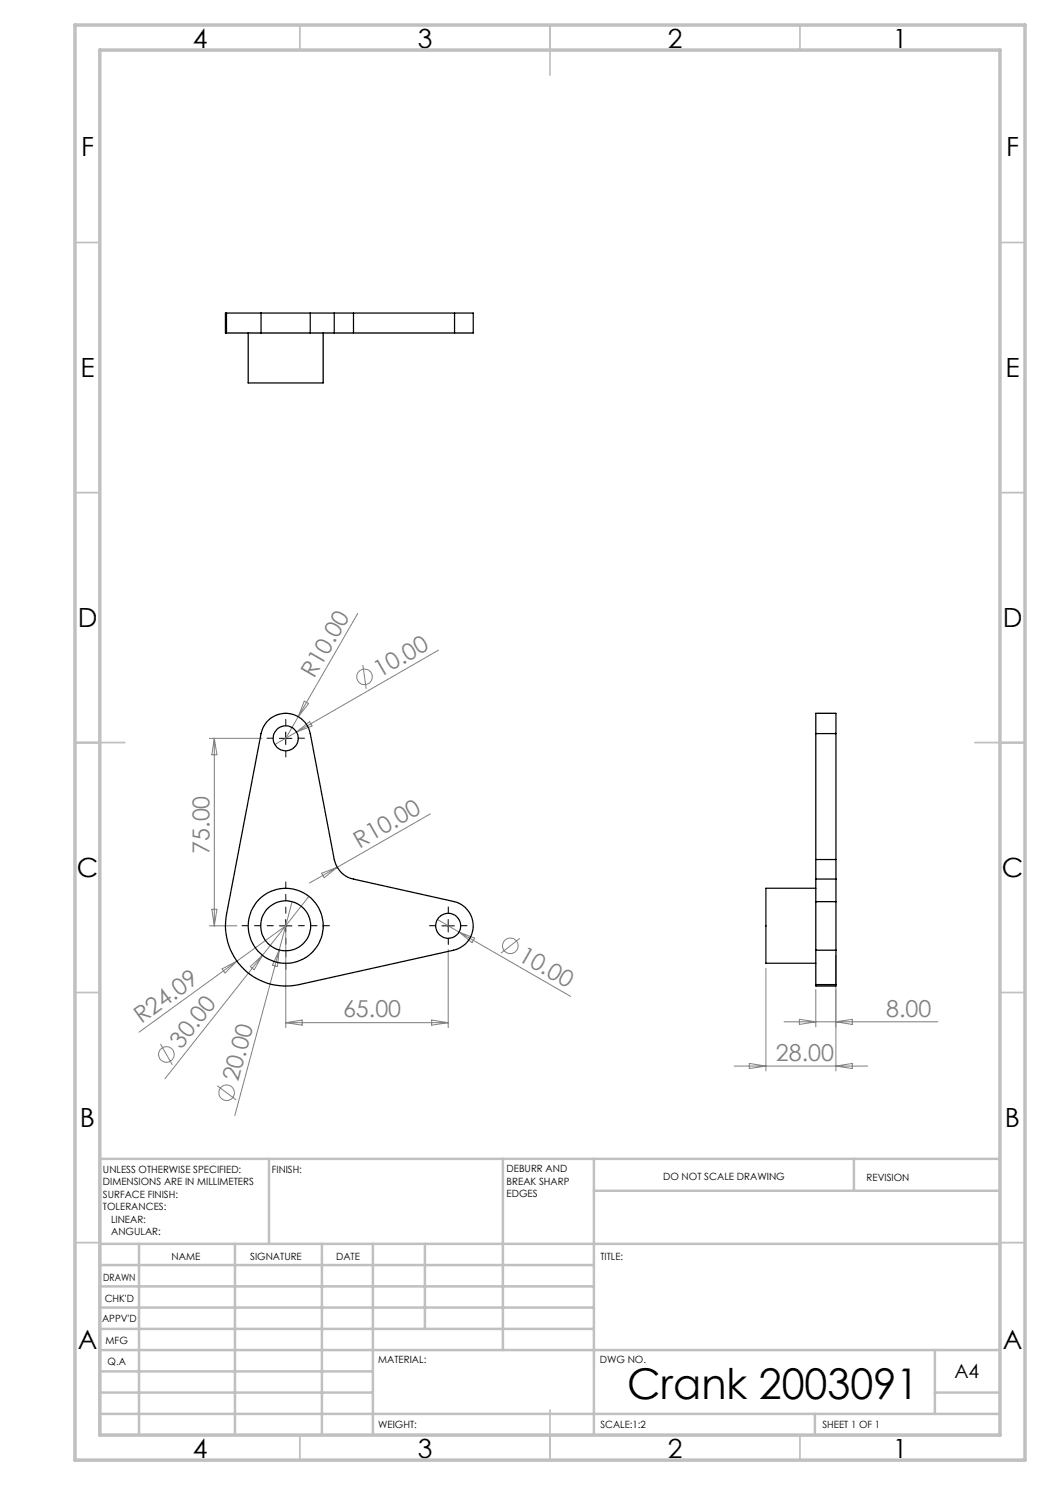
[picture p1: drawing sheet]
<svg xmlns="http://www.w3.org/2000/svg" width="210mm" height="297mm" viewBox="0 0 210 297" stroke-linecap="round" stroke-linejoin="round" font-family="sans-serif">
<g fill="none" stroke="#808080" stroke-width=".2">
<path d="M71.5 122.7l-11.8 20.6M72.6 133l.6 4.8M87.7 130l-28.4 16.4M41.9 147.7h10.5M42.9 147.7v37.5M42.9 147.7l.5 3.3h-1zM59.3 146.4l-4.3 2.5M59.3 146.4l2.6-2.1 .5 .9zM59.7 143.3l-2.5 4.4M60.9 140.2l.8 .5-2 2.6zM61.8 179.3l-9.3 11.8M64.3 174.7l3.2-1.2-2.7 2z"/>
<path d="M67.5 173.5l-5.6 3.1M86.1 162.8l-18.6 10.7M41.9 185.2h5.5M42.4 181.9h1l-.5 3.3zM44.4 193.8l3-1.6-2.4 2.4zM47.4 192.2l-19.6 14.2M50.1 193.3l2.4-2.2-1.7 2.9zM52.5 191.1l-19.5 24.7M55.8 190l-.3 3.3-1-.3zM57.1 186.2v19.3M57.2 185.2l-9.8 7M58.4 180.3l-11.4 42.8"/>
<path d="M87.5 183.9l4.3 2.5M89.6 189.9v15.6M91.8 186.4l22.3 12.9M91.8 186.4l3.1 1.2-.5 .9zM104 187.7l-3.8 2.9M153.2 193.7v20.5M163.2 197.9v7.5M167.2 191.1v23.1M32.1 208.8l2.4 4.2M43.4 217.1l3.8 2.9M57.1 204.5h32.5M57.1 204.5l3.3-.5v1z"/>
<path d="M86.3 204l3.3 .5-3.3 .5zM146.8 213.2h26.7M149.9 212.7l3.3 .5-3.3 .5zM156.8 204.4h30.8M159.9 203.9l3.3 .5-3.3 .5zM167.2 213.2l3.3-.5v1zM167.2 204.4l3.3-.5v1z"/>
<circle cx="72.9" cy="135.4" r="1.56"/>
<circle cx="102.1" cy="189.2" r="1.56"/>
<circle cx="33.3" cy="210.9" r="1.55"/>
<circle cx="45.3" cy="218.6" r="1.56"/>
</g>
<path d="M54.7 147.6h-1.3M57.2 145.1v-1.2M57.2 150.1v1.3M59.7 147.6h1.2M87.2 185.1h-1.3M89.7 182.6v-1.2M89.7 187.6v1.3M92.2 185.1h1.2" fill="none" stroke="#000" stroke-width=".2" stroke-dasharray="15.2 1.3 1.3 1.3"/>
<path d="M54.7 185.1h-6.3M57.2 182.6v-6.2M57.2 187.6v6.3M59.7 185.1h6.2" fill="none" stroke="#000" stroke-width=".2" stroke-dasharray="15.2 1.3 1.3 1.3" stroke-dashoffset="14"/>
<path d="M55.9 147.7h2.5M57.1 146.4v2.5M55.9 185.2h2.5M57.1 183.9v2.5M88.4 185.2h2.5M89.6 183.9v2.5" fill="none" stroke="#000" stroke-width=".2"/>
<g fill="none" stroke="#c0c0c0" stroke-width=".35">
<path d="M60 5v5M110 5v10M160 5v5M15 48.5h5M200 48.5h5M15 98.5h5M200 98.5h5M15 148.5h10M195 148.5h10M15 198.5h5M200 198.5h5M15 248.5h5"/>
<path d="M200 248.5h5M60 287v5M110 282v10M160 287v5"/>
</g>
<g fill="none" stroke="#c0c0c0" stroke-width=".5">
<path d="M53.8 231.8v17M100.6 231.8v38.2M118.8 231.8v55.2M118.8 238.2h81.2M170.8 231.8v6.4M200 231.8h-180v55.2M20 248.8h180M20 257.3h98.8M20 253h98.8M27.8 248.8v38.2M47 248.8v38.2M64.4 248.8v38.2"/>
<path d="M74.6 248.8v38.2M85 248.8v17M20 265.8h98.8M20 261.5h98.8M20 278.5h54.6M20 274.3h54.6M20 270h180M187 278.5h13M187 270v12.8M20 282.8h180M163 282.8v4.2"/>
</g>
<path d="M15 5h190v287h-190zM20 10h180v277h-180z" fill="none" stroke="#c0c0c0" stroke-width=".7"/>
<g fill="none" stroke="#000" stroke-width=".25">
<path d="M45.3 62.6h-.2v4h.2M45.3 66.6h6.9M45.3 62.6h6.9M45.3 62.6v4M49.6 66.6v10h15v-10M52.2 66.6h9.9M52.2 62.6h9.9M52.2 62.6v4M62.1 62.6v4M62.1 66.6h4.8M62.1 62.6h4.8M66.9 66.6h3.8"/>
<path d="M66.9 62.6h3.8M66.9 62.6v4M70.7 66.6h20.2M70.7 62.6h20.2M70.7 62.6v4M90.9 62.6h3.8v4h-3.8M90.9 62.6v4M53.7 144.1a5 5 0 0 1 8.4 2.6l4.8 25.2a5.1 5.1 0 0 0 3.8 3.9l20.2 4.5a5 5 0 0 1 3.8 5 5 5 0 0 1-4 4.7l-30.9 6.9a12.1 12.1 0 0 1-14.5-14l6.9-36.2 .5-1.4zM163.2 146.7v-4h4v4M163.2 146.7v25.2M163.2 146.7h4M167.2 146.7v25.2"/>
<path d="M163.2 171.9v3.9M163.2 177.7h-10v14.9h10M163.2 175.8h4M163.2 175.8v4.5M163.2 171.9h4M167.2 171.9v3.9M167.2 175.8v4.5M163.2 180.3v9.7M163.2 196.9v.3h4v-.3M163.2 190h4M163.2 180.3h4M163.2 190v6.9"/>
<path d="M163.2 196.9h4M167.2 180.3v9.7M167.2 190v6.9"/>
<circle cx="57.2" cy="147.7" r="2.5"/>
<circle cx="57.1" cy="185.2" r="7.5"/>
<circle cx="57.1" cy="185.2" r="5"/>
<circle cx="89.7" cy="185.2" r="2.49"/>
</g>
<text font-size="8.5" x="125.4" y="279.7">Crank 2003091</text>
<g font-size="5.3">
<text x="38.5" y="9.5">4</text>
<text x="83.5" y="9.5">3</text>
<text x="133.6" y="9.5">2</text>
<text x="178.6" y="9.5">1</text>
<text x="16.2" y="31.2">F</text>
<text x="201.2" y="31.2">F</text>
<text x="16.1" y="75.5">E</text>
<text x="201.1" y="75.5">E</text>
<text x="15.5" y="125.5">D</text>
<text x="200.5" y="125.5">D</text>
<text x="15.4" y="175.5">C</text>
<text x="200.4" y="175.5">C</text>
<text x="16" y="225.5">B</text>
<text x="201" y="225.5">B</text>
<text x="15.5" y="269.7">A</text>
<text x="200.5" y="269.7">A</text>
<text x="38.5" y="291.5">4</text>
<text x="83.5" y="291.5">3</text>
<text x="133.6" y="291.5">2</text>
<text x="178.6" y="291.5">1</text>
</g>
<g font-size="4.7" fill="#808080">
<text x="62.8" y="135.8" transform="rotate(-60 62.8 135.8)">R10.00</text>
<text x="76" y="135.6" transform="rotate(-30 76 135.6)">10.00</text>
<text x="41.9" y="170.8" transform="rotate(-90 41.9 170.8)">75.00</text>
<text x="71.9" y="169.7" transform="rotate(-30 71.9 169.7)">R10.00</text>
<text x="103.5" y="191.9" transform="rotate(30 103.5 191.9)">10.00</text>
<text x="68.6" y="203.5">65.00</text>
<text x="177.2" y="203.3">8.00</text>
<text x="28.3" y="204.8" transform="rotate(-36 28.3 204.8)">R24.09</text>
<text x="36.2" y="209.9" transform="rotate(-52 36.2 209.9)">30.00</text>
<text x="155.2" y="212.2">28.00</text>
<text x="47.7" y="216.5" transform="rotate(-75 47.7 216.5)">20.00</text>
</g>
<text font-size="3.9" x="190.9" y="275.5">A4</text>
<g font-size="2">
<text x="20.6" y="234.6">UNLESS OTHERWISE SPECIFIED:</text>
<text x="20.6" y="237.1">DIMENSIONS ARE IN MILLIMETERS</text>
<text x="20.6" y="239.6">SURFACE FINISH:</text>
<text x="54.4" y="234.6">FINISH:</text>
<text x="101.3" y="234.5">DEBURR AND</text>
<text x="101.3" y="237">BREAK SHARP</text>
<text x="101.3" y="239.5">EDGES</text>
<text x="132.6" y="236">DO NOT SCALE DRAWING</text>
<text x="173.3" y="236.2">REVISION</text>
<text x="20.6" y="242.1">TOLERANCES:</text>
<text x="22.2" y="244.6">LINEAR:</text>
<text x="22.2" y="247.1">ANGULAR:</text>
<text x="34.3" y="252">NAME</text>
<text x="50" y="251.9">SIGNATURE</text>
<text x="67.2" y="251.9">DATE</text>
<text x="120.1" y="251.9">TITLE:</text>
<text x="20.6" y="256.1">DRAWN</text>
<text x="20.9" y="260.3">CHK'D</text>
<text x="20.4" y="264.4">APPV'D</text>
<text x="21.1" y="268.8">MFG</text>
<text x="21.5" y="273">Q.A</text>
<text x="75.6" y="272.5">MATERIAL:</text>
<text x="120" y="272.5">DWG NO.</text>
<text x="75.6" y="285.5">WEIGHT:</text>
<text x="120.1" y="285.6">SCALE:1:2</text>
<text x="164.5" y="285.6">SHEET 1 OF 1</text>
</g>
</svg>
